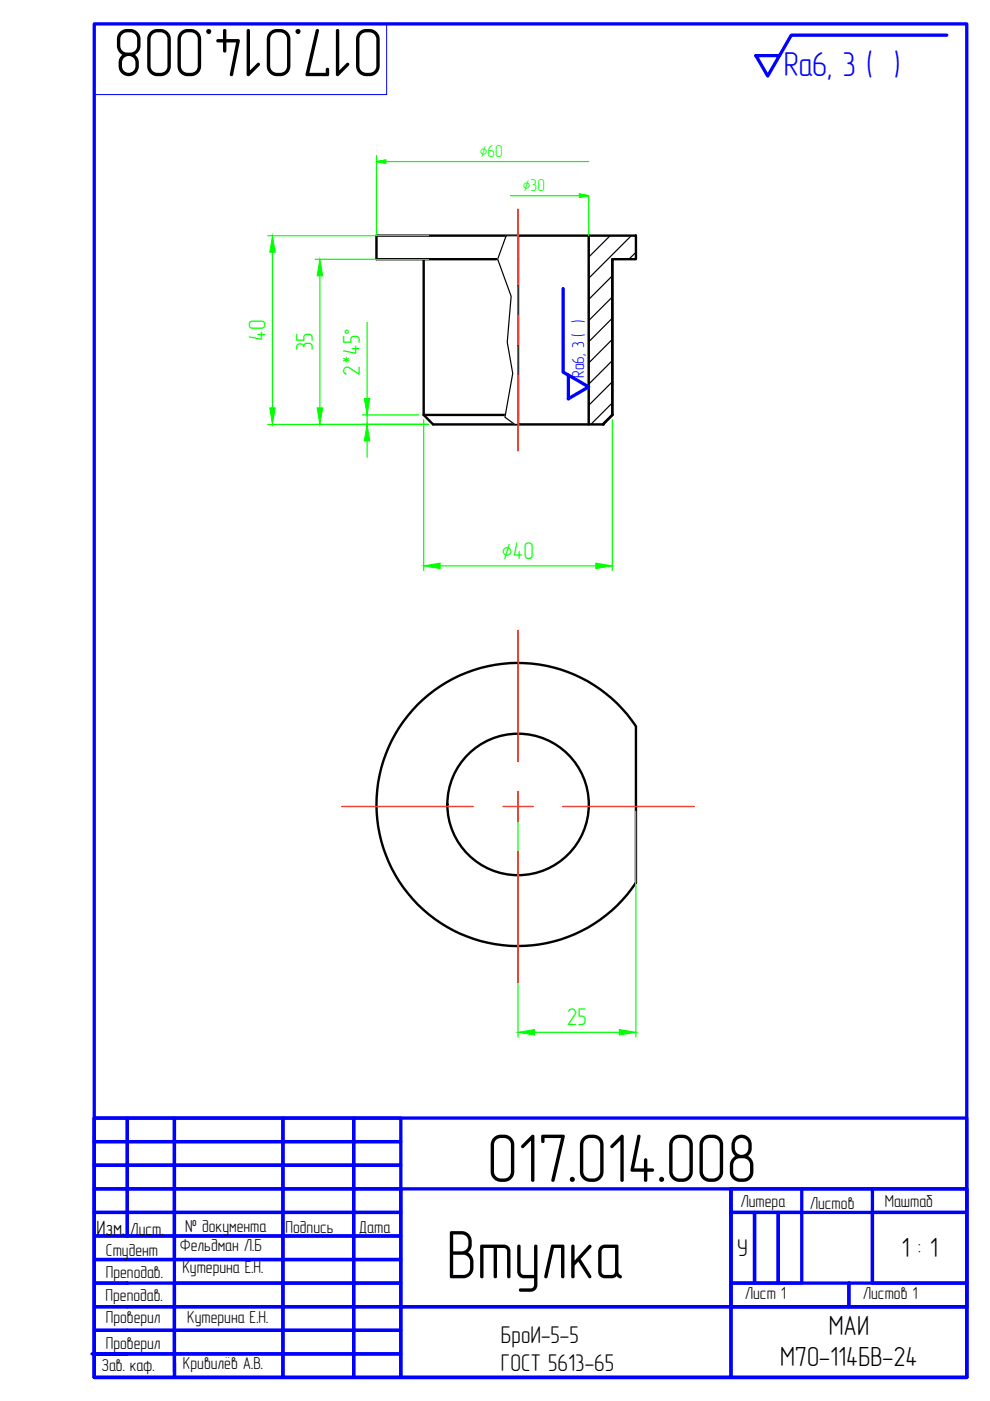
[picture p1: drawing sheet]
<svg xmlns="http://www.w3.org/2000/svg" width="210mm" height="297mm" viewBox="0 0 210 297" stroke-linecap="round" stroke-linejoin="round" font-family="sans-serif">
<g fill="none" stroke="#000" stroke-width=".51">
<path d="M89.8 55v33M109.8 50h-30v5h30M124.8 50h10v5h-5v33l-2 2h-3zM124.8 50h-15v40M129.8 55v33M89.8 88l2 2h18M89.8 88h20M109.8 90h15M129.8 88h.1M129.8 88l-2 2M88.5 149.4a30 30 0 0 1 46.3 4.6v33.2a30 30 0 0 1-43.9 6.6 30 30 0 0 1-2.4-44.4z"/>
<circle cx="109.8" cy="170.6" r="15"/>
</g>
<circle cx="127.8" cy="90" r=".25" fill="#000"/>
<!-- layer: 0 -->
<g fill="#fff" stroke="#fff" stroke-width=".21">
<path d="M109.8 50v40l-1.4-27.2z"/>
<path d="M107.1 88.5l2 1.5h.7zM108.7 79.2l1.1 10.8-2.7-1.5z"/>
<path d="M108.4 62.8l-.9 9.7 1.2 6.7zM108.4 62.8l1.4 27.2-1.1-10.8z"/>
<path d="M109.8 50l-1.4 12.8-2.9-7.8zM107.3 50l-1.8 5 4.3-5z"/>
</g>
<path d="M107.3 50h2.5v40h-.7l-2-1.5 1.6-9.3-1.2-6.7 .9-9.7-2.9-7.8z" fill="none" stroke="#000" stroke-width=".25"/>
<!-- layer: AM_5 -->
<g fill="none" stroke="#0f0" stroke-width=".25">
<path d="M56.8 50h34M57.8 53.5v33M66.8 55h24M67.8 58.5v28M77.8 68.3v16.2M56.8 90h34M76.8 88h12M77.8 88v2M77.8 93.5v3.5M89.8 89v32M129.8 89v32M93.3 120h33"/>
<path d="M109.8 172v47.9M134.8 172v47.9M113.3 218.9h18"/>
</g>
<g fill="#0f0" stroke="#0f0" stroke-width=".21">
<path d="M77.8 90l.6 3.5h-1.2z"/>
<path d="M77.2 84.5h1.2l-.6 3.5z"/>
<path d="M67.2 86.5h1.2l-.6 3.5z"/>
<path d="M67.8 55l.6 3.5h-1.2z"/>
<path d="M57.2 86.5h1.2l-.6 3.5z"/>
<path d="M57.8 50l.6 3.5h-1.2z"/>
<path d="M109.8 218.9l3.5-.6v1.1z"/>
<path d="M131.3 218.3l3.5 .6-3.5 .5z"/>
<path d="M89.8 120l3.5-.6v1.2z"/>
<path d="M126.3 119.4l3.5 .6-3.5 .6z"/>
</g>
<g fill="none" stroke="#00f" stroke-width=".7">
<path d="M20 5.1h185v286.9h-185zM160.3 11.8h5l-2.5 4.3zM200.7 7.5h-32.9l-2.5 4.3M119.4 61.2v17.7l1.1 .6M120.5 79.5l4.3 2.5-4.3 2.5zM20 237.1h185v54.9h-185zM20 237.1h7v4.9h-7zM27 237.1h10v4.9h-10zM37 237.1h23v4.9h-23zM60 237.1h15v4.9h-15zM75 237.1h10v4.9h-10zM20 242h7v5h-7z"/>
<path d="M20 247h7v5.1h-7zM20 252.1h7v5h-7zM20 257.1h7v5h-7zM27 242h10v5h-10zM27 247h10v5.1h-10zM27 252.1h10v5h-10zM27 257.1h10v5h-10zM37 242h23v5h-23zM37 247h23v5.1h-23zM37 252.1h23v5h-23zM37 257.1h23v5h-23zM60 242h15v5h-15z"/>
<path d="M60 247h15v5.1h-15zM60 252.1h15v5h-15zM60 257.1h15v5h-15zM75 242h10v5h-10zM75 247h10v5.1h-10zM75 252.1h10v5h-10zM75 257.1h10v5h-10zM85 252.1h70v39.9h50v-14.9h-120zM155 252.1h50v25h-50zM155 252.1h50v5h-50zM155 257.1h5v14.9h-5zM160 257.1h5v14.9h-5z"/>
<path d="M165 257.1h5v14.9h-5zM170 252.1v5M185 257.1h20v14.9h-20zM185 252.1v19.9M20 262.1h17v4.9h-17zM20 272h17v5.1h-17zM20 277.1h17v5h-17zM37 262.1h23v4.9h-23zM37 267h-17v5h7M37 267h23v5h-23zM37 272h23v5.1h-23zM37 277.1h23v5h-23z"/>
<path d="M60 262.1h15v4.9h-15zM60 267h15v5h-15zM60 272h15v5.1h-15zM60 277.1h15v5h-15zM75 262.1h10v4.9h-10zM75 267h10v5h-10zM75 272h10v5.1h-10zM75 277.1h10v5h-10zM85 277.1h70v14.9h-70zM155 272h25v5.1h-25zM180 272h25v5.1h-25zM19.5 287h17.5v5h-17v-5h7"/>
<path d="M20 282.1h17v4.9h-17zM37 282.1h23v4.9h-23zM37 287h23v5h-23zM60 282.1h15v4.9h-15zM60 287h15v5h-15zM75 282.1h10v4.9h-10zM75 287h10v5h-10z"/>
</g>
<path d="M109.8 44.4v16.1M109.8 66.8v6.4M109.8 79.5v16.1M109.8 133.7v27.8M72.5 171h27.8M106.7 171h6.3M109.8 167.8v6.4M119.3 171h27.9M109.8 180.5v27.8" fill="none" stroke="#f00" stroke-width=".3"/>
<path d="M79.8 34.3l2-.4v.7zM79.8 33v17M81.8 34.3h43M108.2 41.5h14.7M122.9 41.1l1.9 .4-1.9 .3zM124.8 41.5v8.5" fill="none" stroke="#0f0" stroke-width=".25"/>
<g fill="#0f0" stroke="#0f0" stroke-width=".21">
<path d="M79.8 34.3l2-.4v.4zM79.8 34.3l2 .3v-.3z"/>
<path d="M122.9 41.1l1.9 .4h-1.9zM122.9 41.5v.3l1.9-.3z"/>
</g>
<path d="M124.9 50h-.1M129.3 50l-4.5 4.5M129.8 58.5l-5 5M133.8 50l-9 9M134.8 53.5l-1.5 1.5M129.8 63l-5 5M129.8 67.5l-5 5M129.8 72l-5 5M129.8 76.5l-5 5M129.8 80.9l-5 5M129.8 85.4l-4.5 4.6" fill="none" stroke="#000" stroke-width=".25"/>
<path d="M20 5.1h62v15h-62z" fill="none" stroke="#00f" stroke-width=".21"/>
<g font-size="14.6">
<text x="81.2" y="6.1" transform="rotate(-180 81.2 6.1)">017.014.008</text>
<text x="103.3" y="250.6">017.014.008</text>
<text x="94.7" y="271">Втулка</text>
</g>
<text font-size="7.3" fill="#00f" x="166.2" y="16.2">Ra6, 3 ( )</text>
<g font-size="5.9">
<text x="191.1" y="266.6">1 : 1</text>
<text x="175.7" y="283">МАИ</text>
<text x="165.4" y="289.7">М7О-114БВ-24</text>
</g>
<g font-size="5.1" fill="#0f0">
<text x="56.3" y="72.2" transform="rotate(-90 56.3 72.2)">40</text>
<text x="66.3" y="74.5" transform="rotate(-90 66.3 74.5)">35</text>
<text x="76.3" y="79.7" transform="rotate(-90 76.3 79.7)">2*45°</text>
<text x="106.4" y="118.5">∅40</text>
<text x="120.2" y="217.4">25</text>
</g>
<g font-size="5.1">
<text x="156.3" y="266.3">У</text>
<text x="106.2" y="284.8">БроИ-5-5</text>
<text x="106.2" y="290.7">ГОСТ 5613-65</text>
</g>
<text font-size="4.4" x="20.4" y="261.8">Изм.</text>
<g font-size="3.7" fill="#0f0">
<text x="101.7" y="33.3">∅60</text>
<text x="110.9" y="40.5">∅30</text>
</g>
<text font-size="3.7" fill="#00f" x="123.9" y="80.1" transform="rotate(-90 123.9 80.1)">Ra6, 3 ( )</text>
<g font-size="3.7">
<text x="157" y="255.9">Литера</text>
<text x="171.7" y="256.2">Листов</text>
<text x="187.6" y="255.8">Маштаб</text>
<text x="27.6" y="261.8">Лист.</text>
<text x="39.3" y="261.2">№ документа</text>
<text x="60.5" y="261.4">Подпись</text>
<text x="76.1" y="261.4">Дата</text>
<text x="22.5" y="266.2">Студент</text>
<text x="38.1" y="265.3">Фельдман Л.Б</text>
<text x="38.7" y="270">Кутерина Е.Н.</text>
<text x="22.4" y="275.7">Преподав.</text>
<text x="22.5" y="270.9">Преподав.</text>
<text x="157.9" y="275.5">Лист 1</text>
<text x="182.9" y="275.5">Листов 1</text>
<text x="22.5" y="280.4">Проверил</text>
<text x="39.7" y="280.4">Кутерина Е.Н.</text>
<text x="22.5" y="286.1">Проверил</text>
<text x="21.5" y="290.7">Зав. каф.</text>
<text x="38.8" y="290.2">Кривилёв А.В.</text>
</g>
</svg>
